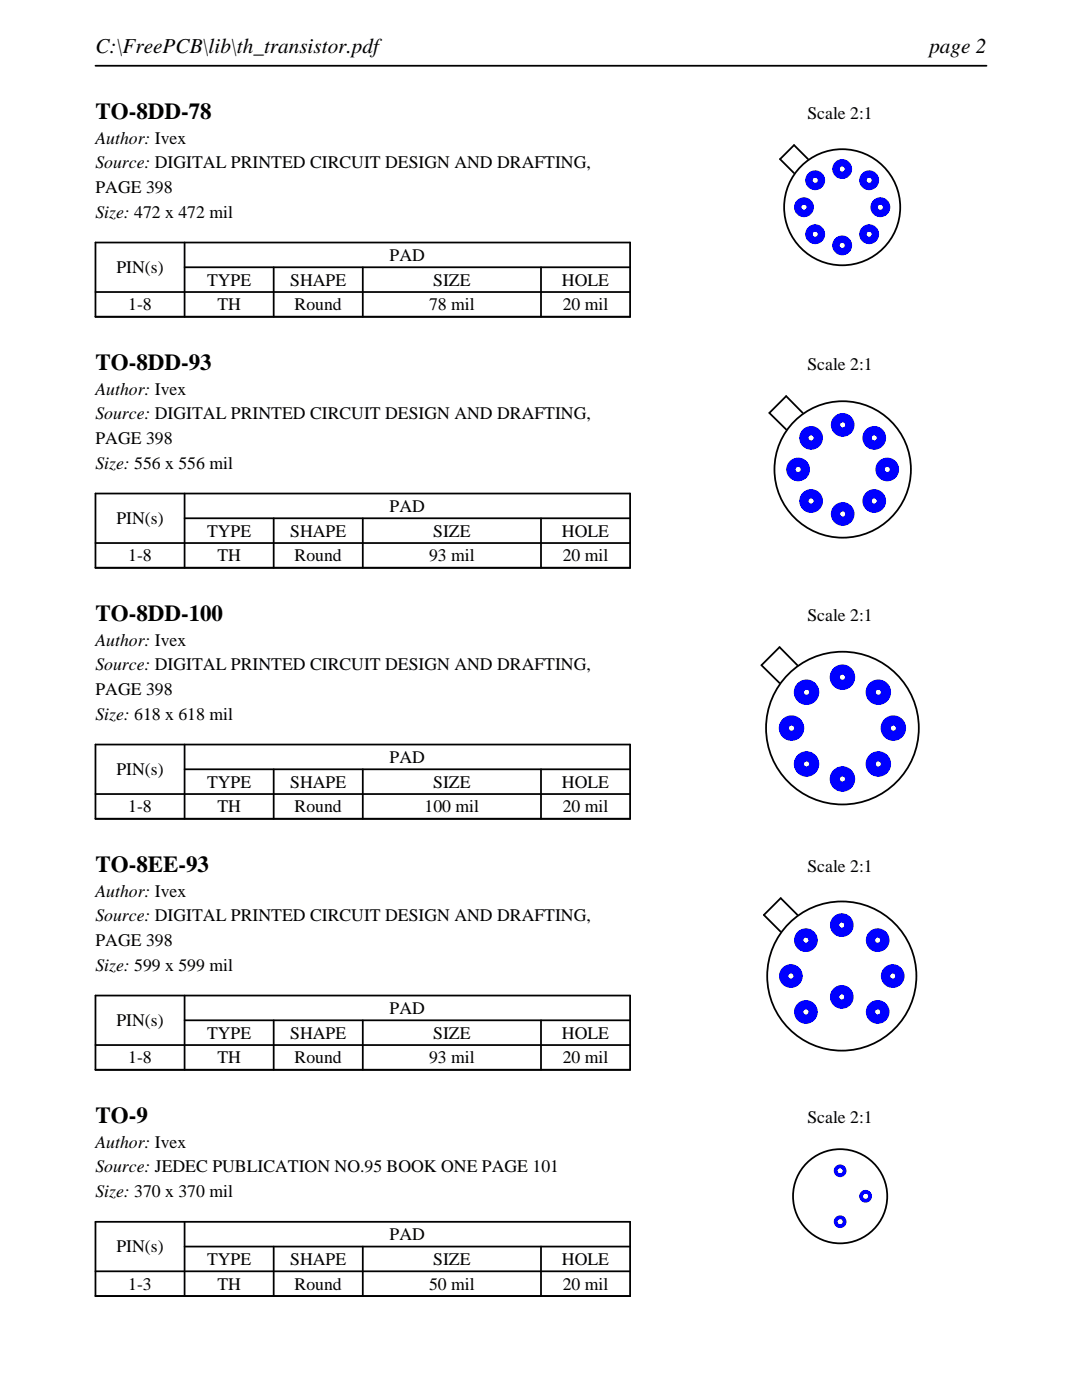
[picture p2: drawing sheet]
<svg xmlns="http://www.w3.org/2000/svg" width="216mm" height="279mm" viewBox="0 0 216 279" stroke-linecap="round" stroke-linejoin="round" font-family="sans-serif">
<path d="M19 13.1h177.8M19 48.4h106.7v14.8h-106.7zM19 58.3h106.7M36.8 53.3h88.9M36.8 48.4v14.8M54.6 53.3v9.9M72.4 53.3v9.9M107.9 53.3v9.9" fill="none" stroke="#000" stroke-width=".35"/>
<g fill="none" stroke="#000" stroke-width=".36">
<path d="M155.7 31.8l2.7 2.8zM155.7 31.8l2.7-2.8zM158.4 29l2.8 2.8z"/>
<circle cx="168" cy="41.4" r="11.6"/>
</g>
<g fill="#00f">
<path d="M158.4 41.4a2 2 0 0 0 4 0 2 2 0 0 0-4 0zM159.9 41.4a.51 .51 0 0 1 1 0 .51 .51 0 0 1-1 0z"/>
<path d="M160.7 46.7a1.98 1.98 0 0 0 3.9 0 1.98 1.98 0 0 0-3.9 0zM162.2 46.7a.51 .51 0 0 1 1 0 .51 .51 0 0 1-1 0z"/>
<path d="M166.1 49a1.98 1.98 0 0 0 3.9 0 1.98 1.98 0 0 0-3.9 0zM167.5 49a.55 .55 0 0 1 1.1 0 .55 .55 0 0 1-1.1 0z"/>
<path d="M171.4 46.7a2 2 0 0 0 4 0 2 2 0 0 0-4 0zM172.9 46.7a.51 .51 0 0 1 1 0 .51 .51 0 0 1-1 0z"/>
<path d="M173.7 41.4a1.98 1.98 0 0 0 3.9 0 1.98 1.98 0 0 0-3.9 0zM175.2 41.4a.51 .51 0 0 1 1 0 .51 .51 0 0 1-1 0z"/>
<path d="M171.4 36a2 2 0 0 0 4 0 2 2 0 0 0-4 0zM172.9 36a.51 .51 0 0 1 1 0 .51 .51 0 0 1-1 0z"/>
<path d="M166.1 33.7a1.98 1.98 0 0 0 3.9 0 1.98 1.98 0 0 0-3.9 0zM167.5 33.7a.55 .55 0 0 1 1.1 0 .55 .55 0 0 1-1.1 0z"/>
<path d="M160.7 36a1.98 1.98 0 0 0 3.9 0 1.98 1.98 0 0 0-3.9 0zM162.2 36a.51 .51 0 0 1 1 0 .51 .51 0 0 1-1 0z"/>
</g>
<path d="M19 98.5h106.7v14.8h-106.7zM36.8 98.5v14.8M19 108.4h106.7M36.8 103.4h88.9M54.6 103.4v9.9M72.4 103.4v9.9M107.9 103.4v9.9" fill="none" stroke="#000" stroke-width=".35"/>
<g fill="none" stroke="#000" stroke-width=".36">
<path d="M156.9 79.1l3.3 3.3zM153.5 82.4l3.4 3.3zM153.5 82.4l3.4-3.3z"/>
<circle cx="168.1" cy="93.7" r="13.6"/>
</g>
<g fill="#00f">
<path d="M156.9 93.7a2.36 2.36 0 0 0 4.7 0 2.36 2.36 0 0 0-4.7 0zM158.7 93.7a.55 .55 0 0 1 1.1 0 .55 .55 0 0 1-1.1 0z"/>
<path d="M159.5 100a2.36 2.36 0 0 0 4.7 0 2.36 2.36 0 0 0-4.7 0zM161.3 100a.55 .55 0 0 1 1.1 0 .55 .55 0 0 1-1.1 0z"/>
<path d="M165.8 102.6a2.36 2.36 0 0 0 4.7 0 2.36 2.36 0 0 0-4.7 0zM167.6 102.6a.55 .55 0 0 1 1.1 0 .55 .55 0 0 1-1.1 0z"/>
<path d="M172.1 100a2.36 2.36 0 0 0 4.7 0 2.36 2.36 0 0 0-4.7 0zM173.9 100a.55 .55 0 0 1 1.1 0 .55 .55 0 0 1-1.1 0z"/>
<path d="M174.7 93.7a2.36 2.36 0 0 0 4.7 0 2.36 2.36 0 0 0-4.7 0zM176.5 93.7a.51 .51 0 0 1 1 0 .51 .51 0 0 1-1 0z"/>
<path d="M172.1 87.4a2.36 2.36 0 0 0 4.7 0 2.36 2.36 0 0 0-4.7 0zM173.9 87.4a.55 .55 0 0 1 1.1 0 .55 .55 0 0 1-1.1 0z"/>
<path d="M165.8 84.8a2.36 2.36 0 0 0 4.7 0 2.36 2.36 0 0 0-4.7 0zM167.6 84.8a.55 .55 0 0 1 1.1 0 .55 .55 0 0 1-1.1 0z"/>
<path d="M159.5 87.4a2.36 2.36 0 0 0 4.7 0 2.36 2.36 0 0 0-4.7 0zM161.3 87.4a.55 .55 0 0 1 1.1 0 .55 .55 0 0 1-1.1 0z"/>
</g>
<path d="M19 148.6h106.7v14.8h-106.7zM19 158.5h106.7M36.8 153.5h88.9M36.8 148.6v14.8M54.6 153.5v9.9M72.4 153.5v9.9M107.9 153.5v9.9" fill="none" stroke="#000" stroke-width=".35"/>
<g fill="none" stroke="#000" stroke-width=".36">
<path d="M151.9 132.8l3.6 3.5zM155.5 129.2l-3.6 3.6zM155.5 129.2l3.6 3.6z"/>
<circle cx="168.1" cy="145.3" r="15.2"/>
</g>
<g fill="#00f">
<path d="M155.4 145.3a2.55 2.55 0 0 0 5.1 0 2.55 2.55 0 0 0-5.1 0zM157.4 145.3a.51 .51 0 0 1 1 0 .51 .51 0 0 1-1 0z"/>
<path d="M158.4 152.5a2.55 2.55 0 0 0 5.1 0 2.55 2.55 0 0 0-5.1 0zM160.4 152.5a.51 .51 0 0 1 1 0 .51 .51 0 0 1-1 0z"/>
<path d="M165.6 155.5a2.54 2.54 0 0 0 5 0 2.54 2.54 0 0 0-5 0zM167.6 155.5a.51 .51 0 0 1 1 0 .51 .51 0 0 1-1 0z"/>
<path d="M172.7 152.5a2.55 2.55 0 0 0 5.1 0 2.55 2.55 0 0 0-5.1 0zM174.8 152.5a.51 .51 0 0 1 1 0 .51 .51 0 0 1-1 0z"/>
<path d="M175.7 145.3a2.55 2.55 0 0 0 5.1 0 2.55 2.55 0 0 0-5.1 0zM177.7 145.3a.55 .55 0 0 1 1.1 0 .55 .55 0 0 1-1.1 0z"/>
<path d="M172.7 138.1a2.55 2.55 0 0 0 5.1 0 2.55 2.55 0 0 0-5.1 0zM174.8 138.1a.51 .51 0 0 1 1 0 .51 .51 0 0 1-1 0z"/>
<path d="M165.6 135.1a2.54 2.54 0 0 0 5 0 2.54 2.54 0 0 0-5 0zM167.6 135.1a.51 .51 0 0 1 1 0 .51 .51 0 0 1-1 0z"/>
<path d="M158.4 138.1a2.55 2.55 0 0 0 5.1 0 2.55 2.55 0 0 0-5.1 0zM160.4 138.1a.51 .51 0 0 1 1 0 .51 .51 0 0 1-1 0z"/>
</g>
<path d="M19 198.7h106.7v14.8h-106.7zM36.8 198.7v14.8M19 208.6h106.7M36.8 203.6h88.9M54.6 203.6v9.9M72.4 203.6v9.9M107.9 203.6v9.9" fill="none" stroke="#000" stroke-width=".35"/>
<g fill="none" stroke="#000" stroke-width=".36">
<path d="M155.8 179.2l3.3 3.4zM152.4 182.6l3.4 3.4zM152.4 182.6l3.4-3.4z"/>
<circle cx="168" cy="194.8" r="14.9"/>
</g>
<g fill="#00f">
<path d="M155.4 194.8a2.4 2.4 0 0 0 4.8 0 2.4 2.4 0 0 0-4.8 0zM157.3 194.8a.51 .51 0 0 1 1 0 .51 .51 0 0 1-1 0z"/>
<path d="M158.4 202a2.4 2.4 0 0 0 4.8 0 2.4 2.4 0 0 0-4.8 0zM160.3 202a.51 .51 0 0 1 1 0 .51 .51 0 0 1-1 0z"/>
<path d="M165.6 199a2.36 2.36 0 0 0 4.7 0 2.36 2.36 0 0 0-4.7 0zM167.5 199a.51 .51 0 0 1 1 0 .51 .51 0 0 1-1 0z"/>
<path d="M172.8 202a2.36 2.36 0 0 0 4.7 0 2.36 2.36 0 0 0-4.7 0zM174.6 202a.51 .51 0 0 1 1 0 .51 .51 0 0 1-1 0z"/>
<path d="M175.8 194.8a2.36 2.36 0 0 0 4.7 0 2.36 2.36 0 0 0-4.7 0zM177.6 194.8a.51 .51 0 0 1 1 0 .51 .51 0 0 1-1 0z"/>
<path d="M172.8 187.6a2.36 2.36 0 0 0 4.7 0 2.36 2.36 0 0 0-4.7 0zM174.6 187.6a.51 .51 0 0 1 1 0 .51 .51 0 0 1-1 0z"/>
<path d="M165.6 184.6a2.36 2.36 0 0 0 4.7 0 2.36 2.36 0 0 0-4.7 0zM167.5 184.6a.51 .51 0 0 1 1 0 .51 .51 0 0 1-1 0z"/>
<path d="M158.4 187.6a2.4 2.4 0 0 0 4.8 0 2.4 2.4 0 0 0-4.8 0zM160.3 187.6a.51 .51 0 0 1 1 0 .51 .51 0 0 1-1 0z"/>
</g>
<path d="M19 243.8h106.7v14.9h-106.7zM19 253.7h106.7M36.8 248.8h88.9M36.8 243.8v14.9M54.6 248.8v9.9M72.4 248.8v9.9M107.9 248.8v9.9" fill="none" stroke="#000" stroke-width=".35"/>
<circle cx="167.6" cy="238.7" r="9.4" fill="none" stroke="#000" stroke-width=".36"/>
<g fill="#00f">
<path d="M166.4 243.8a1.27 1.27 0 0 0 2.5 0 1.27 1.27 0 0 0-2.5 0zM167.1 243.8a.51 .51 0 0 1 1 0 .51 .51 0 0 1-1 0z"/>
<path d="M171.4 238.7a1.3 1.3 0 0 0 2.6 0 1.3 1.3 0 0 0-2.6 0zM172.2 238.7a.51 .51 0 0 1 1 0 .51 .51 0 0 1-1 0z"/>
<path d="M166.4 233.7a1.27 1.27 0 0 0 2.5 0 1.27 1.27 0 0 0-2.5 0zM167.1 233.7a.51 .51 0 0 1 1 0 .51 .51 0 0 1-1 0z"/>
</g>
<g font-size="4.6">
<text x="19" y="23.7">TO-8DD-78</text>
<text x="19" y="73.8">TO-8DD-93</text>
<text x="19" y="123.9">TO-8DD-100</text>
<text x="19" y="174">TO-8EE-93</text>
<text x="19" y="224.1">TO-9</text>
</g>
<g font-size="4.2">
<text x="19" y="10.6">C:\FreePCB\lib\th_transistor.pdf</text>
<text x="185.4" y="10.6">page 2</text>
</g>
<g font-size="3.5">
<text x="161.1" y="23.7">Scale 2:1</text>
<text x="19" y="28.6">Author: Ivex</text>
<text x="19" y="33.6">Source: DIGITAL PRINTED CIRCUIT DESIGN AND DRAFTING,</text>
<text x="19" y="38.5">PAGE 398</text>
<text x="19" y="43.5">Size: 472 x 472 mil</text>
<text x="77.8" y="52.1">PAD</text>
<text x="23.2" y="54.5">PIN(s)</text>
<text x="41.3" y="57">TYPE</text>
<text x="57.9" y="57">SHAPE</text>
<text x="86.4" y="57">SIZE</text>
<text x="112.1" y="57">HOLE</text>
<text x="25.6" y="61.9">1-8</text>
<text x="43.4" y="61.9">TH</text>
<text x="58.8" y="61.9">Round</text>
<text x="85.6" y="61.9">78 mil</text>
<text x="112.3" y="61.9">20 mil</text>
<text x="161.1" y="73.8">Scale 2:1</text>
<text x="19" y="78.7">Author: Ivex</text>
<text x="19" y="83.7">Source: DIGITAL PRINTED CIRCUIT DESIGN AND DRAFTING,</text>
<text x="19" y="88.6">PAGE 398</text>
<text x="19" y="93.6">Size: 556 x 556 mil</text>
<text x="23.2" y="104.6">PIN(s)</text>
<text x="41.3" y="107.1">TYPE</text>
<text x="57.9" y="107.1">SHAPE</text>
<text x="77.8" y="102.2">PAD</text>
<text x="86.4" y="107.1">SIZE</text>
<text x="112.1" y="107.1">HOLE</text>
<text x="25.6" y="112">1-8</text>
<text x="43.4" y="112">TH</text>
<text x="58.8" y="112">Round</text>
<text x="85.6" y="112">93 mil</text>
<text x="112.3" y="112">20 mil</text>
<text x="161.1" y="123.9">Scale 2:1</text>
<text x="19" y="128.8">Author: Ivex</text>
<text x="19" y="133.8">Source: DIGITAL PRINTED CIRCUIT DESIGN AND DRAFTING,</text>
<text x="19" y="138.7">PAGE 398</text>
<text x="19" y="143.7">Size: 618 x 618 mil</text>
<text x="23.2" y="154.7">PIN(s)</text>
<text x="77.8" y="152.3">PAD</text>
<text x="41.3" y="157.2">TYPE</text>
<text x="57.9" y="157.2">SHAPE</text>
<text x="86.4" y="157.2">SIZE</text>
<text x="112.1" y="157.2">HOLE</text>
<text x="25.6" y="162.1">1-8</text>
<text x="43.4" y="162.1">TH</text>
<text x="58.8" y="162.1">Round</text>
<text x="84.7" y="162.1">100 mil</text>
<text x="112.3" y="162.1">20 mil</text>
<text x="161.1" y="174">Scale 2:1</text>
<text x="19" y="178.9">Author: Ivex</text>
<text x="19" y="183.9">Source: DIGITAL PRINTED CIRCUIT DESIGN AND DRAFTING,</text>
<text x="19" y="188.8">PAGE 398</text>
<text x="19" y="193.7">Size: 599 x 599 mil</text>
<text x="77.8" y="202.4">PAD</text>
<text x="23.2" y="204.8">PIN(s)</text>
<text x="41.3" y="207.3">TYPE</text>
<text x="57.9" y="207.3">SHAPE</text>
<text x="86.4" y="207.3">SIZE</text>
<text x="112.1" y="207.3">HOLE</text>
<text x="25.6" y="212.2">1-8</text>
<text x="43.4" y="212.2">TH</text>
<text x="58.8" y="212.2">Round</text>
<text x="85.6" y="212.2">93 mil</text>
<text x="112.3" y="212.2">20 mil</text>
<text x="161.1" y="224.1">Scale 2:1</text>
<text x="19" y="229">Author: Ivex</text>
<text x="19" y="234">Source: JEDEC PUBLICATION NO.95 BOOK ONE PAGE 101</text>
<text x="19" y="238.9">Size: 370 x 370 mil</text>
<text x="23.2" y="249.9">PIN(s)</text>
<text x="77.8" y="247.5">PAD</text>
<text x="25.6" y="257.4">1-3</text>
<text x="41.3" y="252.4">TYPE</text>
<text x="43.4" y="257.4">TH</text>
<text x="57.9" y="252.4">SHAPE</text>
<text x="58.8" y="257.4">Round</text>
<text x="85.6" y="257.4">50 mil</text>
<text x="86.4" y="252.4">SIZE</text>
<text x="112.1" y="252.4">HOLE</text>
<text x="112.3" y="257.4">20 mil</text>
</g>
</svg>
